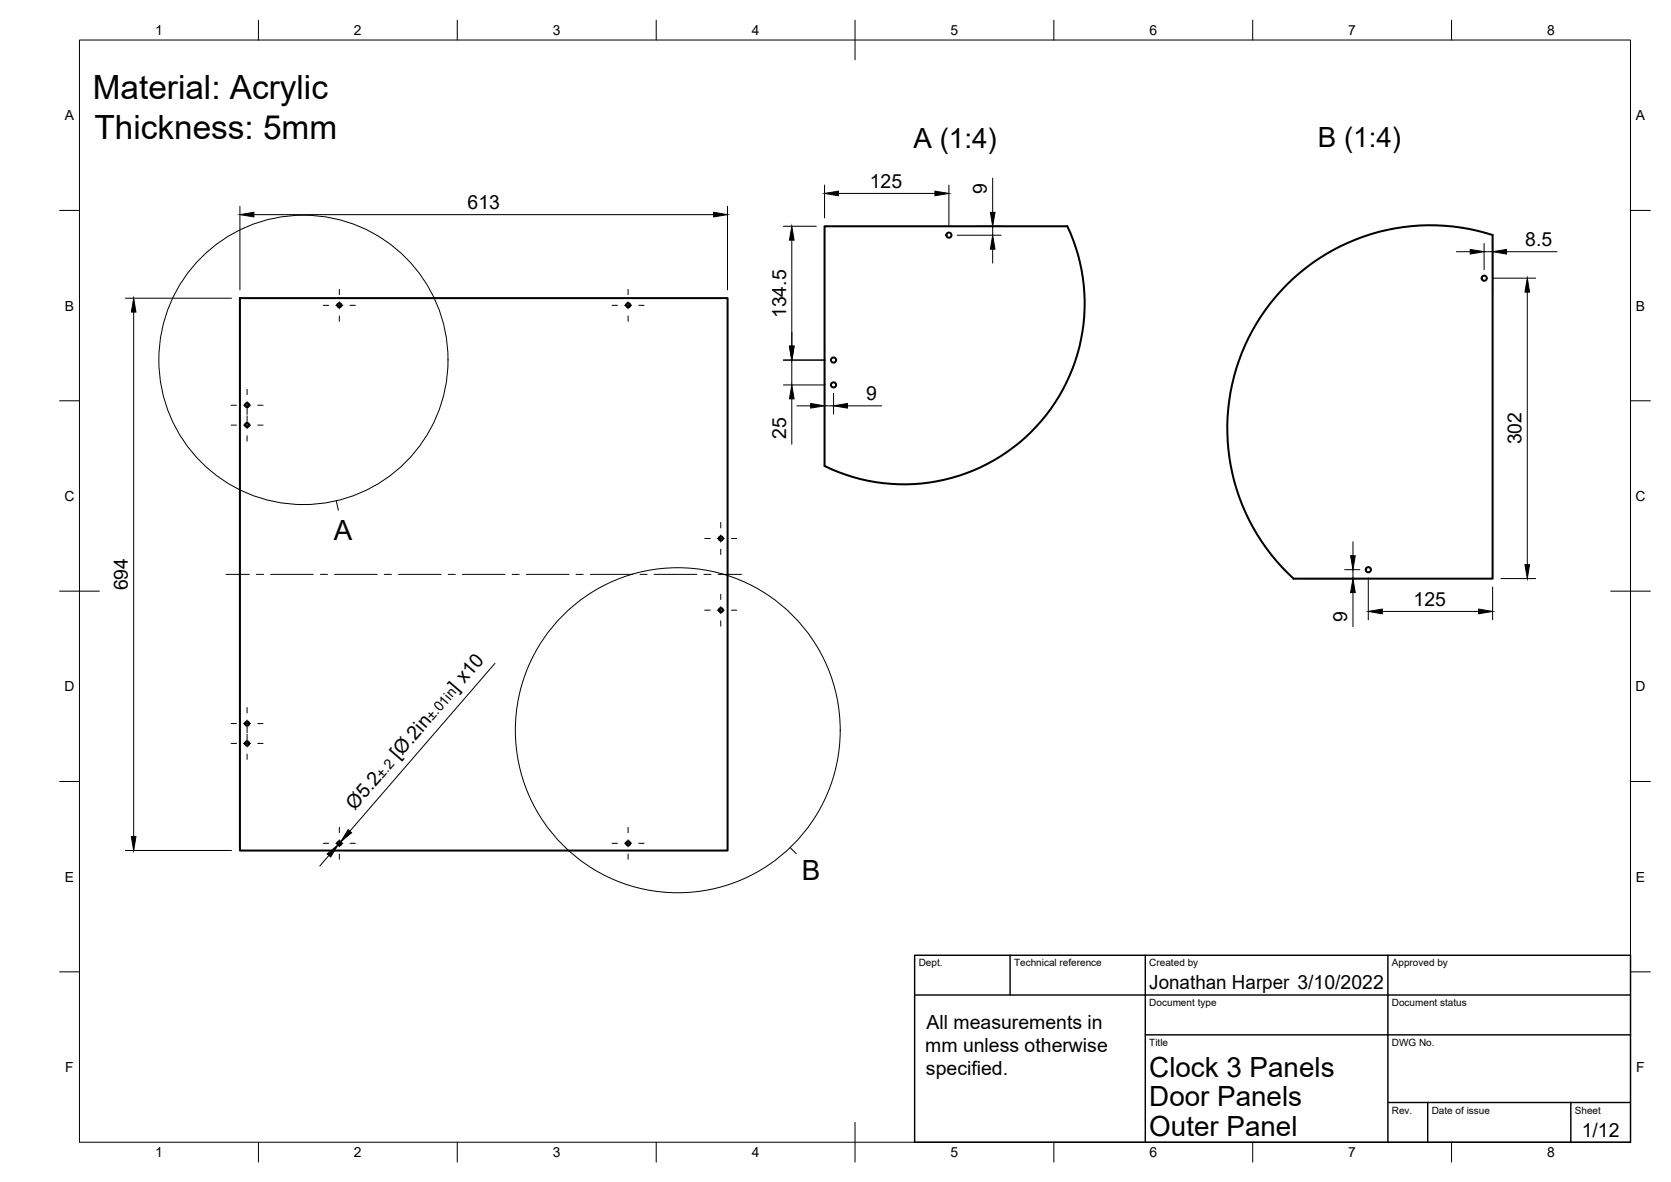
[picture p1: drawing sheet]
<svg xmlns="http://www.w3.org/2000/svg" width="420mm" height="297mm" viewBox="0 0 420 297" stroke-linecap="round" stroke-linejoin="round" font-family="sans-serif">
<!-- layer: Visible -->
<g fill="none" stroke="#000" stroke-width=".51">
<path d="M207.3 56.9h61.1a45.4 45.4 0 0 1-9.2 51.7 45.4 45.4 0 0 1-51.9 8.5zM60.3 74.9h122.6v138.8h-122.6zM323.7 71.4a51 51 0 0 1 51.6-12.3v86.3h-50a51.1 51.1 0 0 1-1.6-74z"/>
<circle cx="238.6" cy="59.1" r=".65"/>
<circle cx="85.3" cy="76.7" r=".52"/>
<circle cx="158" cy="76.7" r=".52"/>
<circle cx="373.2" cy="69.9" r=".65"/>
<circle cx="209.6" cy="90.5" r=".65"/>
<circle cx="209.6" cy="96.7" r=".65"/>
<circle cx="62.1" cy="106.8" r=".52"/>
<circle cx="62.1" cy="101.8" r=".52"/>
<circle cx="181.3" cy="135.3" r=".52"/>
<circle cx="181.3" cy="153.3" r=".52"/>
<circle cx="344.1" cy="143.2" r=".65"/>
<circle cx="62.1" cy="186.8" r=".52"/>
<circle cx="62.1" cy="181.8" r=".52"/>
<circle cx="85.3" cy="211.9" r=".52"/>
<circle cx="158" cy="211.9" r=".52"/>
</g>
<!-- layer: Border -->
<g fill="none" stroke="#000" stroke-width=".25">
<path d="M20 10.1h390v276.9h-390zM65 5.1v5M115 5.1v5M165 5.1v5M215 5.1v10M265 5.1v5M315 5.1v5M365 5.1v5M15 52.9h5M410 52.9h5M15 100.7h5M410 100.7h5"/>
<path d="M15 148.6h10M405 148.6h10M15 196.4h5M410 196.4h5M15 244.2h5M410 244.2h5M65 287v5M115 287v5M165 287v5M215 282.1v9.9M265 287v5M315 287v5"/>
<path d="M365 287v5"/>
</g>
<!-- layer: TitleBlock -->
<path d="M230 240.1h180v46.9h-180zM230 250h180M254 240.1v9.9M288 240.1v46.9M349 240.1v46.9M288 260.1h122M349 277.1h61M359 277.1v9.9M395 277.1v9.9" fill="none" stroke="#000" stroke-width=".36"/>
<!-- layer: Dimensions -->
<g fill="none" stroke="#000" stroke-width=".25">
<path d="M60.3 51.8v21M63.8 53.9h115.6M182.9 51.8v21M197 56.9h8.2M207.3 46.5v8.3M210.8 48.6h24.3M238.6 46.5v10.5M240.7 59.1h11M245.4 56.9h6.3M249.6 44.8v8.6M249.6 56.9v2.2M31.5 74.9h26.7"/>
<path d="M33.6 78.4v131.8M199.1 60.4v26.6M249.6 62.6v3.5M366.2 63.3h3.5M373.2 61.2v6.6M373.2 63.3h2.1M375.3 69.9h10.8M375.3 61.2v12.5M378.8 63.3h12.7M384 73.4v68.5M197 90.5h10.5M197 96.7h10.5"/>
<path d="M199.1 90.5v6.2M207.3 85.8v18.3M209.6 98.8v5.3M199.1 100.2v11.4M200.3 102h3.5M207.3 102h2.3M213.1 102h8.6M340.2 136.2v3.5M327.4 145.4h14.9M338.1 143.2h3.8M340.2 143.2v2.2M340.2 148.9v8.6"/>
<path d="M344 145.3v10.5M347.6 153.7h24.2M375.3 147.5v8.3M377.4 145.4h8.7M124.5 166.7l-36.5 42.2M31.5 213.7h26.7M82.7 215l-2.3 2.6M85.7 211.5l-.7 .8"/>
</g>
<g fill="#000" stroke="#000" stroke-width=".25">
<path d="M60.3 53.9l3.5-.6v1.2zM179.4 53.3l3.5 .6-3.5 .6zM207.3 48.6l3.5-.6v1.2zM235.1 48l3.5 .6-3.5 .6zM249 53.4h1.2l-.6 3.5zM33.6 74.9l.6 3.5h-1.2zM199.1 56.9l.6 3.5h-1.2zM249.6 59.1l.6 3.5h-1.2zM369.7 62.7l3.5 .6-3.5 .5zM375.3 63.3l3.5-.6v1.1zM384 69.9l.6 3.5h-1.2zM198.5 87h1.2l-.6 3.5z"/>
<path d="M199.1 96.7l.6 3.5h-1.2zM203.8 101.4l3.5 .6-3.5 .6zM209.6 102l3.5-.6v1.2zM339.6 139.7h1.2l-.6 3.5zM340.2 145.4l.6 3.5h-1.2zM344 153.7l3.6-.6v1.1zM371.8 153.1l3.5 .6-3.5 .5zM383.4 141.9h1.2l-.6 3.5zM33 210.2h1.2l-.6 3.5zM82.3 214.6l2.7-2.3-1.9 3.1zM87.5 208.5l.9 .8-2.7 2.2z"/>
</g>
<!-- layer: Center Lines -->
<g fill="none" stroke="#000" stroke-width=".25">
<path d="M81.3 76.7h1.4M84.4 76.7h1.8M85.3 72.7v1.3M85.3 75.8v1.8M85.3 79.4v1.4M88 76.7h1.3M153.9 76.7h1.4M157 76.7h1.8M157.9 72.7v1.3M157.9 75.8v1.8M157.9 79.4v1.4M160.6 76.7h1.3"/>
<path d="M62.1 97.8v1.4M58.1 106.8h1.4M58.1 101.8h1.4M61.2 106.8h1.8M61.2 101.8h1.8M62.1 101v1.7M62.1 102.8v1.3M62.1 104.5v1.4M62.1 105.9v1.8M62.1 109.5v1.4M64.8 106.8h1.3M64.8 101.8h1.3"/>
<path d="M177.2 135.3h1.4M180.3 135.3h1.8M181.2 131.3v1.4M181.2 134.4v1.8M181.2 138v1.3M183.9 135.3h1.4M56.8 144.3h5.9M64.5 144.3h1.8M68.1 144.3h10.7M80.6 144.3h1.7M84.1 144.3h10.7M96.6 144.3h1.8"/>
<path d="M100.2 144.3h10.7M112.7 144.3h1.8M116.3 144.3h10.7M128.8 144.3h1.8M132.4 144.3h10.7M144.8 144.3h1.8M148.4 144.3h10.7M160.9 144.3h1.8M164.5 144.3h10.7M177 144.3h1.8M177.2 153.3h1.4M180.3 153.3h1.8"/>
<path d="M180.6 144.3h5.8M181.2 149.3v1.4M181.2 152.4v1.8M181.2 156v1.4M183.9 153.3h1.4M62.1 177.8v1.4M58.1 186.8h1.4M58.1 181.8h1.4M61.2 186.8h1.8M61.2 181.8h1.8M62.1 180.9v1.8M62.1 182.8v1.4"/>
<path d="M62.1 184.5v1.4M62.1 185.9v1.8M62.1 189.5v1.3M64.8 186.8h1.3M64.8 181.8h1.3M81.3 211.9h1.4M84.4 211.9h1.8M85.3 207.9v1.4M85.3 211v1.8M85.3 214.6v1.3M88 211.9h1.3M153.9 211.9h1.4"/>
<path d="M157 211.9h1.8M157.9 207.9v1.4M157.9 211v1.8M157.9 214.6v1.3M160.6 211.9h1.3"/>
</g>
<!-- layer: Annotations -->
<g fill="none" stroke="#000" stroke-width=".25">
<path d="M84.5 125.9l.6 2.3M198.7 213l1.5 1.5"/>
<circle cx="76.3" cy="90.4" r="36.4"/>
<circle cx="170.4" cy="183.5" r="40.8"/>
</g>
<g font-size="8.4">
<text x="23.3" y="24.9">Material: Acrylic</text>
<text x="23.8" y="34.9">Thickness: 5mm</text>
</g>
<g font-size="7">
<text x="229.7" y="37.1">A (1:4)</text>
<text x="331.3" y="36.9">B (1:4)</text>
<text x="83.9" y="135.7">A</text>
<text x="201.7" y="221.1">B</text>
<text x="289" y="270.6">Clock 3 Panels</text>
<text x="289" y="278.1">Door Panels</text>
<text x="289" y="285.5">Outer Panel</text>
</g>
<g font-size="4.9">
<text x="218.7" y="47.1">125</text>
<text x="117.6" y="52.5">613</text>
<text x="248.1" y="48.7" transform="rotate(-90 248.1 48.7)">9</text>
<text x="383.5" y="61.8">8.5</text>
<text x="197.6" y="80" transform="rotate(-90 197.6 80)">134.5</text>
<text x="217.8" y="100.5">9</text>
<text x="197.6" y="110.4" transform="rotate(-90 197.6 110.4)">25</text>
<text x="382.6" y="111.7" transform="rotate(-90 382.6 111.7)">302</text>
<text x="32.2" y="148.4" transform="rotate(-90 32.2 148.4)">694</text>
<text x="355.4" y="152.2">125</text>
<text x="338.7" y="156.3" transform="rotate(-90 338.7 156.3)">9</text>
<text x="115" y="174" transform="rotate(-49 115 174)">] x10</text>
<text x="100.2" y="191.1" transform="rotate(-49 100.2 191.1)">[Ø.2in</text>
<text x="89.2" y="203.8" transform="rotate(-49 89.2 203.8)">Ø5.2</text>
<text x="289" y="248.5">Jonathan Harper 3/10/2022</text>
<text x="233" y="258.5">All measurements in</text>
<text x="232.6" y="264.3">mm unless otherwise</text>
<text x="232.8" y="270.2">specified.</text>
<text x="397.7" y="285.7">1/12</text>
</g>
<g font-size="3.5">
<text x="39" y="8.8">1</text>
<text x="89" y="8.8">2</text>
<text x="139" y="8.8">3</text>
<text x="189" y="8.8">4</text>
<text x="239" y="8.8">5</text>
<text x="289" y="8.8">6</text>
<text x="339" y="8.8">7</text>
<text x="389" y="8.8">8</text>
<text x="16.3" y="30.2">A</text>
<text x="411.3" y="30.2">A</text>
<text x="16.3" y="78">B</text>
<text x="411.3" y="78">B</text>
<text x="16.2" y="125.9">C</text>
<text x="411.2" y="125.9">C</text>
<text x="16.2" y="173.7">D</text>
<text x="411.2" y="173.7">D</text>
<text x="108.8" y="181.2" transform="rotate(-49 108.8 181.2)">±.01in</text>
<text x="96.2" y="195.8" transform="rotate(-49 96.2 195.8)">±.2</text>
<text x="16.3" y="221.6">E</text>
<text x="411.3" y="221.6">E</text>
<text x="16.4" y="269.4">F</text>
<text x="411.4" y="269.4">F</text>
<text x="39" y="290.8">1</text>
<text x="89" y="290.8">2</text>
<text x="139" y="290.8">3</text>
<text x="189" y="290.8">4</text>
<text x="239" y="290.8">5</text>
<text x="289" y="290.8">6</text>
<text x="339" y="290.8">7</text>
<text x="389" y="290.8">8</text>
</g>
<g font-size="2.5">
<text x="231" y="242.9">Dept.</text>
<text x="255" y="242.9">Technical reference</text>
<text x="289" y="242.9">Created by</text>
<text x="350" y="242.9">Approved by</text>
<text x="289" y="252.8">Document type</text>
<text x="350" y="252.8">Document status</text>
<text x="289" y="262.9">Title</text>
<text x="350" y="262.9">DWG No.</text>
<text x="350" y="279.9">Rev.</text>
<text x="360" y="279.9">Date of issue</text>
<text x="396" y="279.9">Sheet</text>
</g>
</svg>
